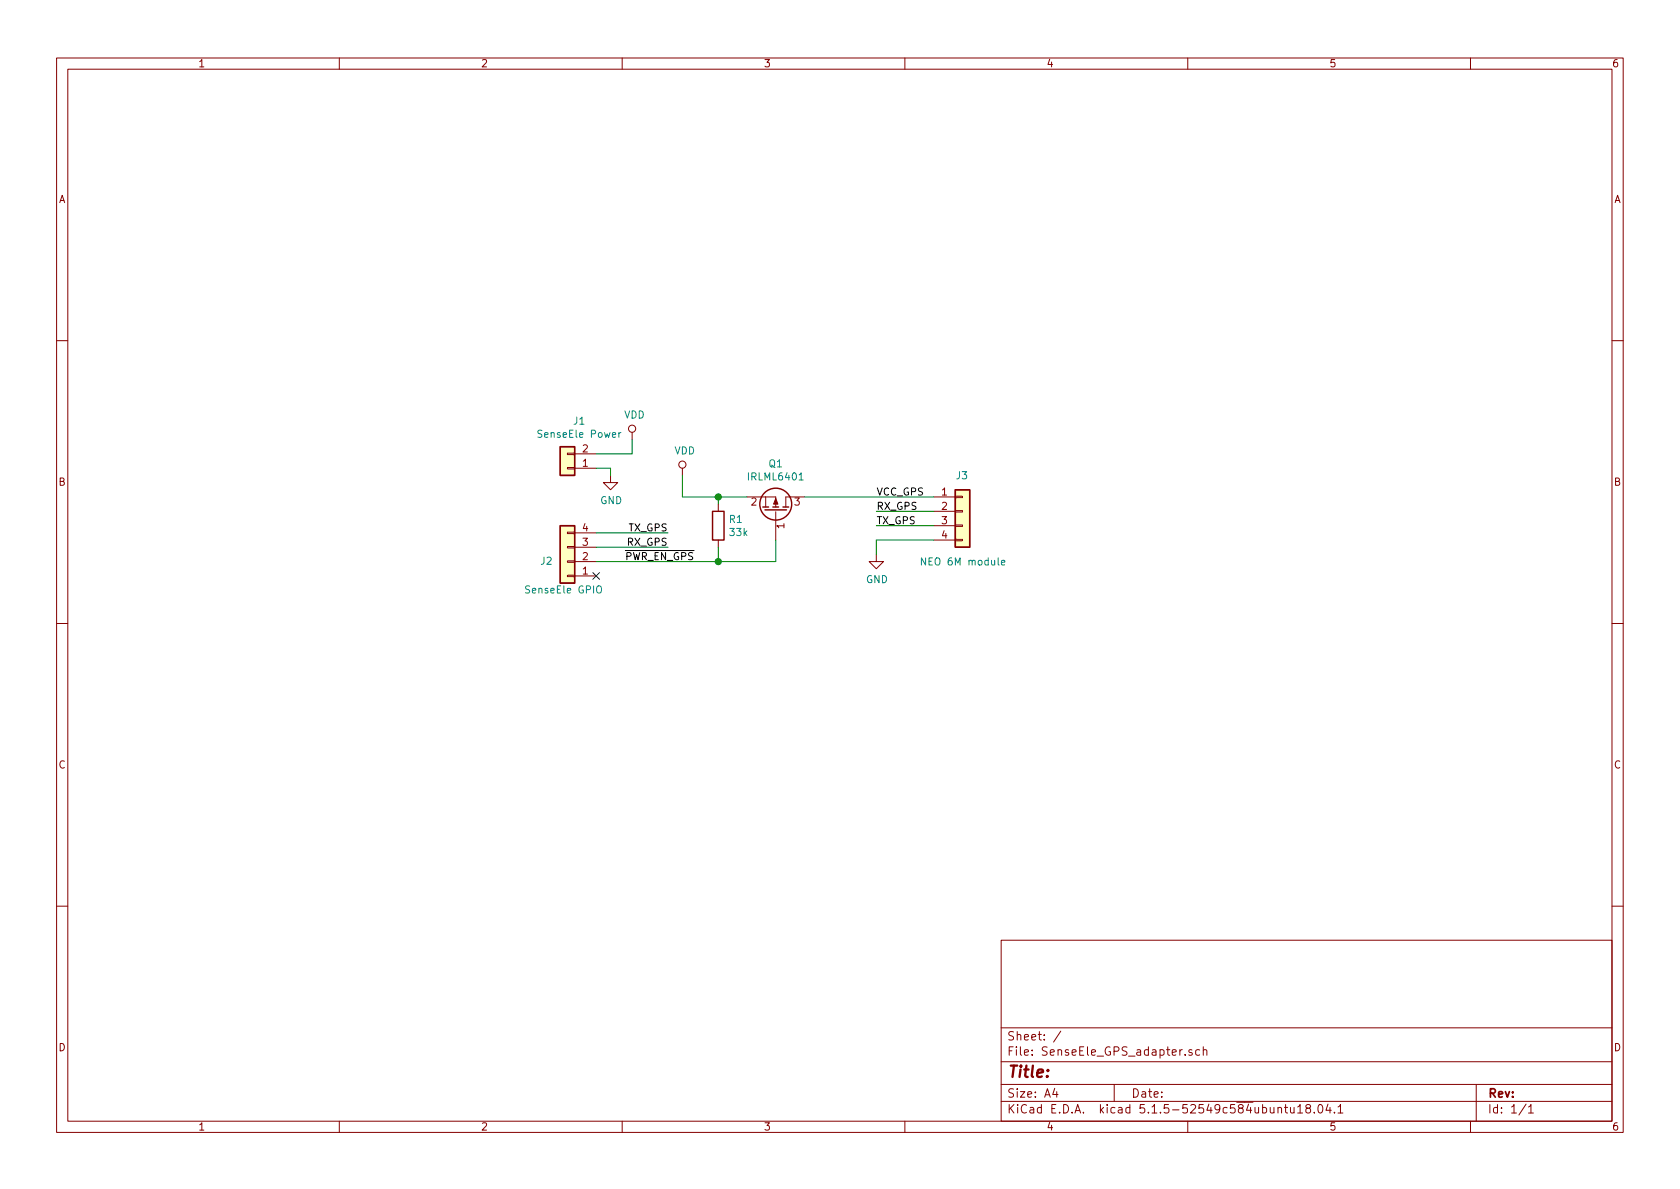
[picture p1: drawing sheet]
EESchema Schematic File Version 4
EELAYER 30 0
EELAYER END
$Descr A4 11693 8268
encoding utf-8
Sheet 1 1
Title ""
Date ""
Rev ""
Comp ""
Comment1 ""
Comment2 ""
Comment3 ""
Comment4 ""
$EndDescr
$Comp
L sense:VDD #PWR0101
U 1 1
P 4750 3300
F 0 "#PWR0101" H 4750 3150 50  0001 C CNN
F 1 "VDD" H 4767 3473 50  0000 C CNN
F 2 "" H 4750 3300 60  0000 C CNN
F 3 "" H 4750 3300 60  0000 C CNN
	1    4750 3300
	1    0    0    -1  
$EndComp
$Comp
L sense:Conn_01x04 J3
U 1 1
P 6700 3550
F 0 "J3" H 6650 3800 50  0000 L CNN
F 1 "NEO 6M module" H 6400 3200 50  0000 L CNN
F 2 "sense_fp:PinHeader_1x04_P2.54mm_Vertical" H 6700 3550 50  0001 C CNN
F 3 "" H 6700 3550 50  0001 C CNN
	1    6700 3550
	1    0    0    -1  
$EndComp
$Comp
L sense:Q_PMOS_DGS Q1
U 1 1
P 5400 3550
F 0 "Q1" V 5728 3550 50  0000 C CNN
F 1 "IRLML6401" V 5637 3550 50  0000 C CNN
F 2 "sense_fp:SOT-23_Handsoldering" H 5600 3650 29  0001 C CNN
F 3 "" H 5400 3550 60  0000 C CNN
	1    5400 3550
	0    1    -1   0   
$EndComp
Wire Wire Line
	6500 3550 6100 3550
Wire Wire Line
	6500 3650 6100 3650
Wire Wire Line
	6500 3750 6100 3750
Text Label 6100 3550 0    50   ~ 0
RX_GPS
Text Label 6100 3650 0    50   ~ 0
TX_GPS
$Comp
L sense:GND #PWR0102
U 1 1
P 6100 3850
F 0 "#PWR0102" H 6100 3600 50  0001 C CNN
F 1 "GND" H 6105 3677 50  0000 C CNN
F 2 "" H 6100 3850 50  0001 C CNN
F 3 "" H 6100 3850 50  0001 C CNN
	1    6100 3850
	1    0    0    -1  
$EndComp
Wire Wire Line
	6100 3750 6100 3850
Wire Wire Line
	4750 3300 4750 3450
Wire Wire Line
	4750 3450 5000 3450
$Comp
L sense:R R1
U 1 1
P 5000 3650
F 0 "R1" H 5070 3696 50  0000 L CNN
F 1 "33k" H 5070 3605 50  0000 L CNN
F 2 "sense_fp:C_0603_HandSoldering" V 4930 3650 50  0001 C CNN
F 3 "" H 5000 3650 50  0001 C CNN
	1    5000 3650
	1    0    0    -1  
$EndComp
Wire Wire Line
	5400 3900 5000 3900
Wire Wire Line
	5400 3750 5400 3900
Wire Wire Line
	5000 3450 5000 3500
Connection ~ 5000 3450
Wire Wire Line
	5000 3450 5200 3450
Wire Wire Line
	5000 3800 5000 3900
Connection ~ 5000 3900
Text Label 4350 3900 0    50   ~ 0
~PWR_EN_GPS
$Comp
L sense:Conn_01x04 J2
U 1 1
P 3950 3900
F 0 "J2" H 4050 3900 50  0000 L CNN
F 1 "SenseEle GPIO" H 3700 4100 50  0000 L CNN
F 2 "sense_fp:PinHeader_1x04_P2.54mm_Vertical" H 3950 3900 50  0001 C CNN
F 3 "" H 3950 3900 50  0001 C CNN
	1    3950 3900
	-1   0    0    1   
$EndComp
Wire Wire Line
	4150 3900 5000 3900
Wire Wire Line
	4150 3700 4650 3700
Wire Wire Line
	4150 3800 4650 3800
Text Label 4650 3800 2    50   ~ 0
RX_GPS
Text Label 4650 3700 2    50   ~ 0
TX_GPS
NoConn ~ 4150 4000
$Comp
L sense:Conn_01x02 J1
U 1 1
P 3950 3250
F 0 "J1" H 3868 2925 50  0000 C CNN
F 1 "SenseEle Power" H 3868 3016 50  0000 C CNN
F 2 "sense_fp:PinHeader_1x02_P2.54mm_Vertical" H 3950 3250 50  0001 C CNN
F 3 "" H 3950 3250 50  0001 C CNN
	1    3950 3250
	-1   0    0    1   
$EndComp
Wire Wire Line
	4150 3150 4400 3150
Wire Wire Line
	4400 3150 4400 3050
$Comp
L sense:VDD #PWR0103
U 1 1
P 4400 3050
F 0 "#PWR0103" H 4400 2900 50  0001 C CNN
F 1 "VDD" H 4417 3223 50  0000 C CNN
F 2 "" H 4400 3050 60  0000 C CNN
F 3 "" H 4400 3050 60  0000 C CNN
	1    4400 3050
	1    0    0    -1  
$EndComp
Wire Wire Line
	4150 3250 4250 3250
Wire Wire Line
	4250 3250 4250 3300
$Comp
L sense:GND #PWR0104
U 1 1
P 4250 3300
F 0 "#PWR0104" H 4250 3050 50  0001 C CNN
F 1 "GND" H 4255 3127 50  0000 C CNN
F 2 "" H 4250 3300 50  0001 C CNN
F 3 "" H 4250 3300 50  0001 C CNN
	1    4250 3300
	1    0    0    -1  
$EndComp
Wire Wire Line
	5600 3450 6500 3450
Text Label 6100 3450 0    50   ~ 0
VCC_GPS
$EndSCHEMATC
